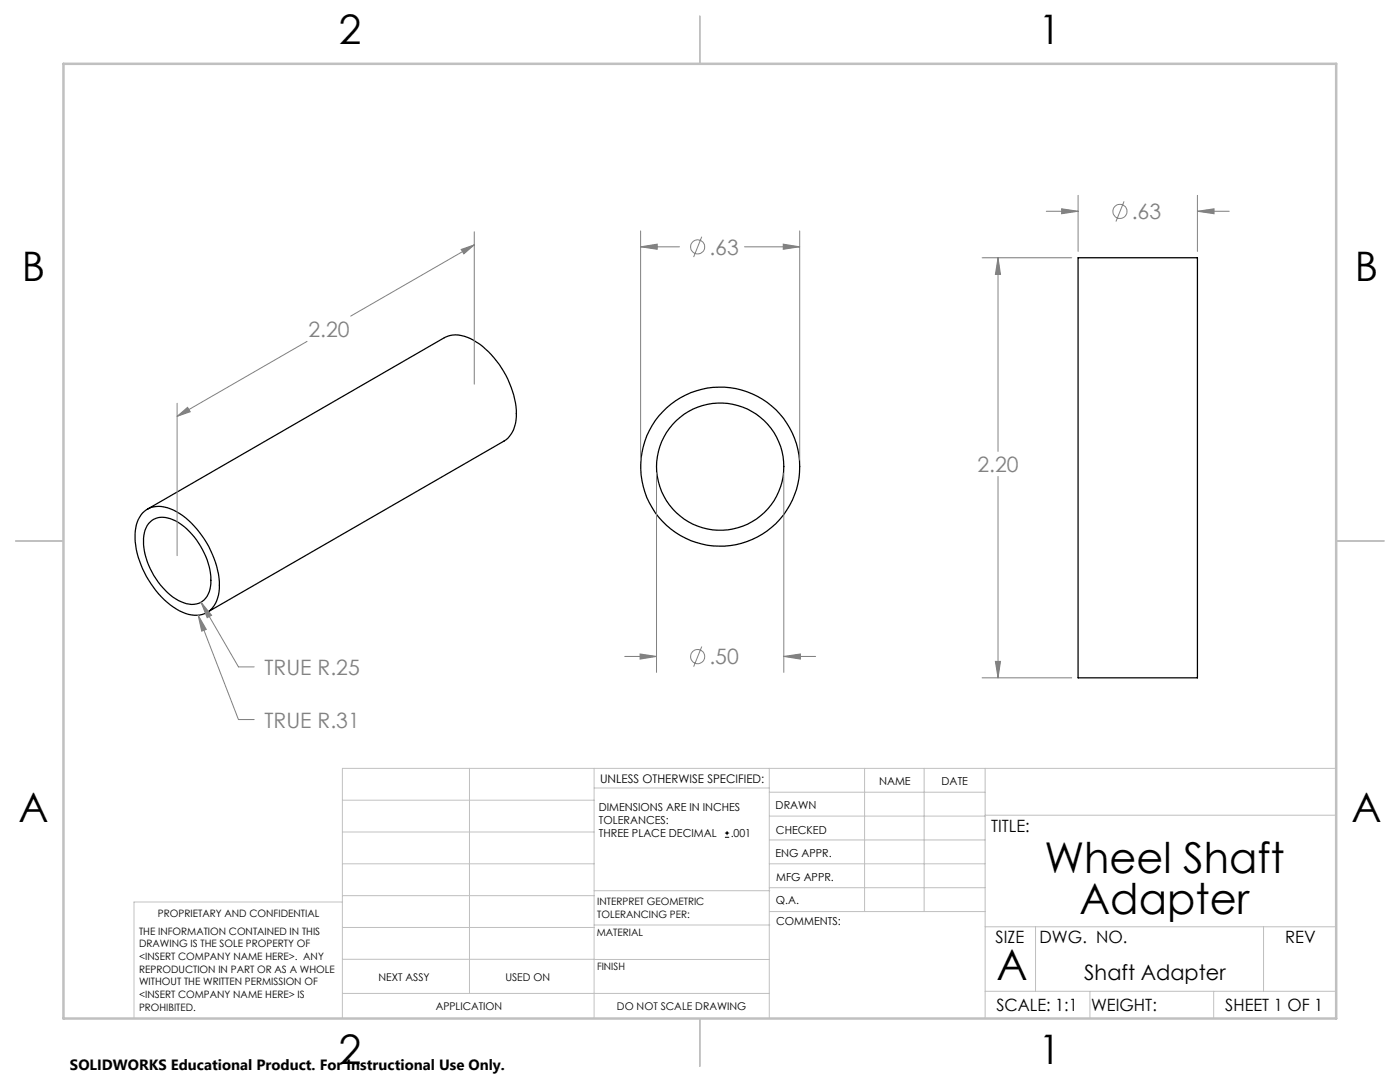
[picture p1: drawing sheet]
<svg xmlns="http://www.w3.org/2000/svg" width="279mm" height="216mm" viewBox="0 0 279 216" stroke-linecap="round" stroke-linejoin="round" font-family="sans-serif">
<g fill="none" stroke="#000" stroke-width=".25">
<path d="M215.2 51.4h23.8v83.9h-23.8zM28.5 102.3a5.1 5.1 0 0 1 6.1-.5 18.4 18.4 0 0 1 8.8 12 8.6 8.6 0 0 1-1 7.5 4.8 4.8 0 0 1-6 .9 18 18 0 0 1-9-11.8 10.1 10.1 0 0 1 .5-7.2zM29.4 101.6l59.3-34.2a6 6 0 0 1 6.4 .9 18.3 18.3 0 0 1 7.9 15 5.7 5.7 0 0 1-2.4 4.7l-59.3 34.2M29.7 104.5a3.8 3.8 0 0 1 4.8-.8 14.5 14.5 0 0 1 7.5 10.8 5.7 5.7 0 0 1-1.6 5.5 4.4 4.4 0 0 1-4.8-.2 14.6 14.6 0 0 1-7-12.4l.4-1.6z"/>
<circle cx="143.7" cy="93.1" r="15.9"/>
<circle cx="143.7" cy="93.1" r="12.7"/>
</g>
<g fill="none" stroke="#808080" stroke-width=".2">
<path d="M215.2 39v11.2M239 39v11.2M92 49.8l2.7-.9-2.1 1.8zM94.7 46.2v30.5M94.7 48.9l-24.7 14.2M127.8 49.2l3.4-.5v1zM127.8 46.1v45.7M127.8 49.2h7.8M140.1 47.2l-1.7 4.1M148.6 49.2h11M156.3 48.7l3.3 .5-3.3 .5zM159.6 46.1v45.7"/>
<path d="M196 51.4h17.9M199.2 51.4l.5 3.4h-1.1zM199.2 51.4v38.7M208.8 42.2h6.4M211.9 41.7l3.3 .5-3.3 .5zM224.3 40.2l-1.6 4M239 42.2l3.3-.5v1zM239 42.2h6.3M61.3 68.1l-26 15M35.3 83.1l2.1-1.8 .6 .9zM35.3 80.5v30.4M131 94.4v39.8"/>
<path d="M156.4 94.4v39.8M199.2 95.1v40.2M39.5 122.8l1.7 2.8-.9 .3zM39.5 122.8l8.1 20.8h3.1M40.1 120.2l2.1 2.6-.9 .5zM40.1 120.2l7.5 12.9h3.1M124.7 131h6.3M127.7 130.5l3.3 .5-3.3 .5zM140.1 129l-1.7 4M156.4 131l3.3-.5v1zM156.4 131h6.4M196 135.3h17.9"/>
<path d="M198.6 132h1.1l-.5 3.3z"/>
<circle cx="139.2" cy="49.3" r="1.41"/>
<circle cx="223.5" cy="42.2" r="1.42"/>
<circle cx="139.2" cy="131" r="1.42"/>
</g>
<path d="M144.7 167.1h.8M144.7 166.2h.8M145.1 165.8v.9" fill="none" stroke="#000" stroke-width=".2"/>
<g fill="none" stroke="#c0c0c0" stroke-width=".2">
<path d="M68.3 159.7h50.3M93.7 153.3v44.9M118.6 153.3v49.9M118.6 157.2h34.9M153.5 153.3v49.9M153.5 158.1h43.1M172.5 153.3v28.6M184.4 153.3v28.6M196.6 153.3v49.9M266.7 153.3h-198.4v49.9M68.3 178.7h50.3M68.3 172.4h50.3"/>
<path d="M68.3 166h50.3M68.3 180h-41.6v23.2M118.6 177.7h35M153.5 167.6h43.1M153.5 162.8h43.1M153.5 172.4h43.1M153.5 177.1h43.1M196.6 162.7h70.1M68.3 198.2h85.2M68.3 191.4l85.2 .1M68.3 185.1h50.3M118.6 184.6h35"/>
<path d="M153.6 181.9h43M196.6 197.8h70.1M196.6 184.9h70.1M206.7 184.9v12.9M217.5 197.8v5.4M242.2 197.8v5.4M252.2 184.9v12.9"/>
</g>
<path d="M139.7 3.2v9.5M3.1 107.9h9.6M266.7 107.9h9.5M139.7 203.2v9.6" fill="none" stroke="#c0c0c0" stroke-width=".25"/>
<path d="M12.7 12.7h254v190.5h-254z" fill="none" stroke="#c0c0c0" stroke-width=".5"/>
<path d="M127.8 49.2l3.4-.5v1zM156.3 48.7l3.3 .5-3.3 .5zM127.7 130.5l3.3 .5-3.3 .5zM156.4 131l3.3-.5v1zM199.2 51.4l.5 3.4h-1.1zM198.6 132h1.1l-.5 3.3zM239 42.2l3.3-.5v1zM211.9 41.7l3.3 .5-3.3 .5zM35.3 83.1l2.1-1.8 .6 .9zM92 49.8l2.7-.9-2.1 1.8zM39.5 122.8l.8 3.1 .9-.3zM40.1 120.2l1.2 3.1 .9-.5z" fill="#808080"/>
<g font-size="8.5">
<text x="208.4" y="174.2">Wheel Shaft</text>
<text x="215.4" y="182.3">Adapter</text>
<text x="198.9" y="195.5">A</text>
</g>
<g font-size="8.1">
<text x="67.6" y="8.9">2</text>
<text x="207.3" y="8.9">1</text>
<text x="4.4" y="56.2">B</text>
<text x="270.4" y="56.2">B</text>
<text x="3.7" y="164.1">A</text>
<text x="269.7" y="164.1">A</text>
<text x="67.6" y="212.4">2</text>
<text x="207.3" y="212.4">1</text>
</g>
<g font-size="4.2" fill="#808080">
<text x="225.9" y="43.7">.63</text>
<text x="141.6" y="50.8">.63</text>
<text x="61.5" y="67.2">2.20</text>
<text x="195.1" y="94.1">2.20</text>
<text x="52.8" y="134.6">TRUE R.25</text>
<text x="141.6" y="132.5">.50</text>
<text x="52.8" y="145.2">TRUE R.31</text>
</g>
<text font-size="4.2" x="216.4" y="195.5">Shaft Adapter</text>
<g font-size="3.4">
<text x="197.8" y="166">TITLE:</text>
<text x="198.7" y="188.1">SIZE</text>
<text x="207.5" y="188.1">DWG. NO.</text>
<text x="256.5" y="188.2">REV</text>
<text x="198.8" y="201.7">SCALE: 1:1</text>
<text x="217.7" y="201.8">WEIGHT:</text>
<text x="244.5" y="201.7">SHEET 1 OF 1</text>
</g>
<text font-size="3" x="14" y="213.5">SOLIDWORKS Educational Product. For Instructional Use Only.</text>
<text font-size="2.4" x="119.8" y="156.2">UNLESS OTHERWISE SPECIFIED:</text>
<g font-size="2.2">
<text x="119.5" y="161.8">DIMENSIONS ARE IN INCHES</text>
<text x="154.8" y="161.4">DRAWN</text>
<text x="175.4" y="156.6">NAME</text>
<text x="187.9" y="156.7">DATE</text>
<text x="119.5" y="164.4">TOLERANCES:</text>
<text x="119.5" y="167.1">THREE PLACE DECIMAL</text>
<text x="145.8" y="167.1">.001</text>
<text x="154.9" y="166.3">CHECKED</text>
<text x="154.8" y="171">ENG APPR.</text>
<text x="154.9" y="175.7">MFG APPR.</text>
<text x="154.9" y="180.4">Q.A.</text>
<text x="154.9" y="184.6">COMMENTS:</text>
</g>
<g font-size="2.1">
<text x="75.5" y="195.7">NEXT ASSY</text>
<text x="100.9" y="195.7">USED ON</text>
<text x="86.9" y="201.5">APPLICATION</text>
<text x="123.1" y="201.6">DO NOT SCALE DRAWING</text>
</g>
<g font-size="2">
<text x="31.5" y="182.9">PROPRIETARY AND CONFIDENTIAL</text>
<text x="119.2" y="180.6">INTERPRET GEOMETRIC</text>
<text x="119.2" y="183.1">TOLERANCING PER:</text>
<text x="27.8" y="186.5">THE INFORMATION CONTAINED IN THIS</text>
<text x="27.8" y="189">DRAWING IS THE SOLE PROPERTY OF</text>
<text x="27.8" y="191.6">&lt;INSERT COMPANY NAME HERE&gt;. ANY</text>
<text x="119.1" y="186.7">MATERIAL</text>
<text x="27.8" y="194.1">REPRODUCTION IN PART OR AS A WHOLE</text>
<text x="27.8" y="196.6">WITHOUT THE WRITTEN PERMISSION OF</text>
<text x="119.1" y="193.5">FINISH</text>
<text x="27.8" y="199.1">&lt;INSERT COMPANY NAME HERE&gt; IS</text>
<text x="27.8" y="201.7">PROHIBITED.</text>
</g>
</svg>
